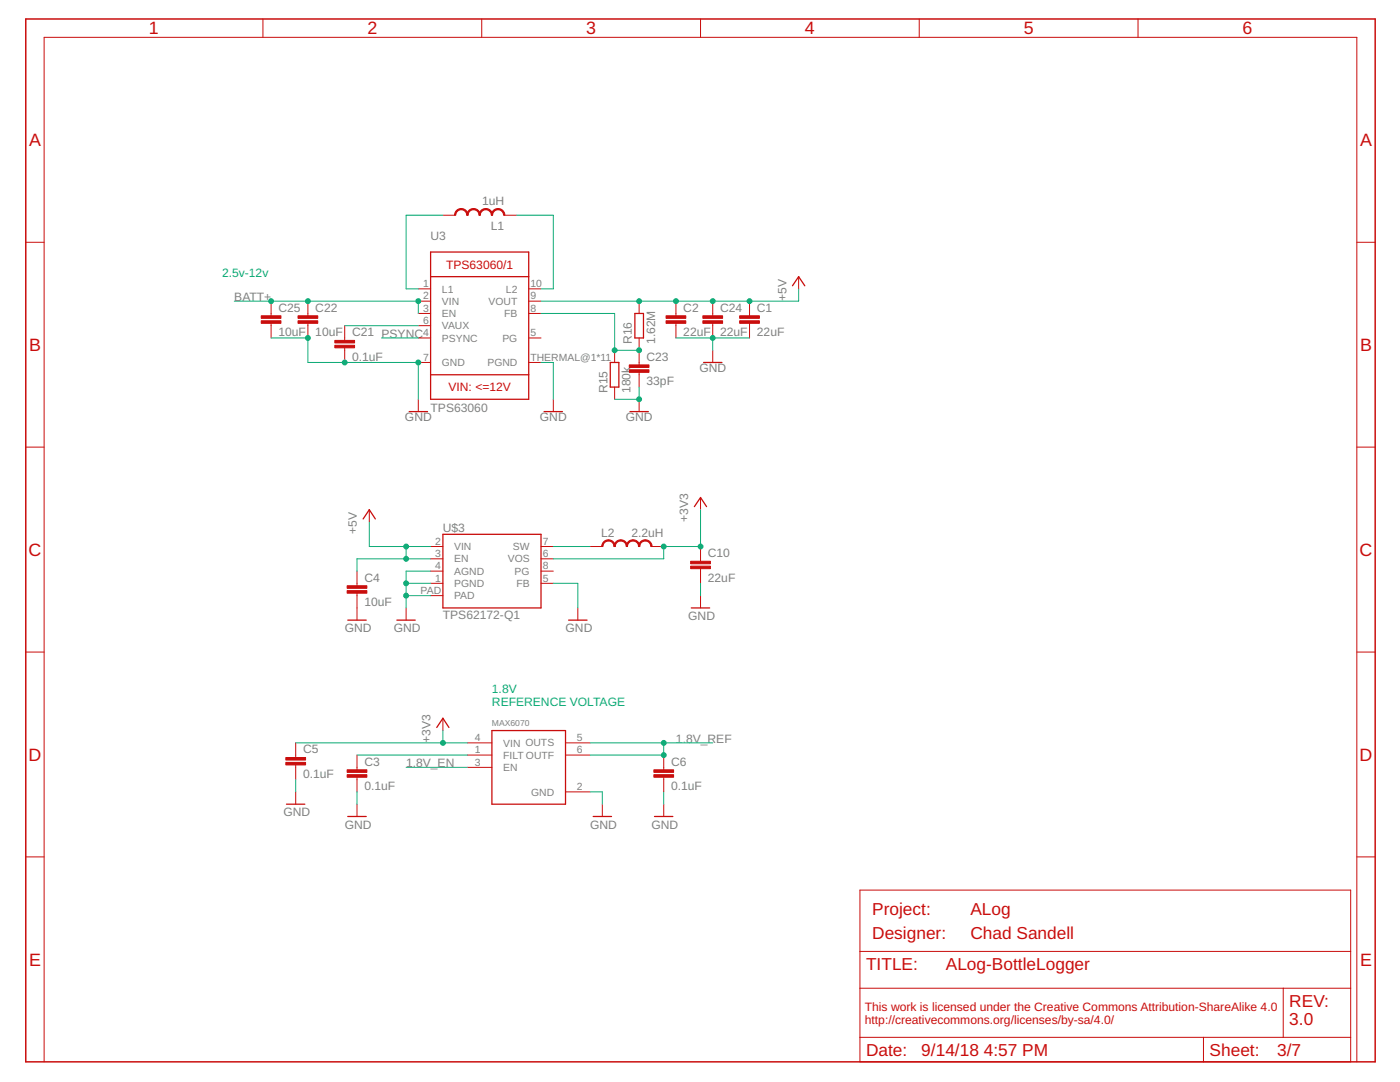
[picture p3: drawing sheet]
<svg xmlns="http://www.w3.org/2000/svg" width="279mm" height="216mm" viewBox="0 0 279 216" stroke-linecap="round" stroke-linejoin="round" font-family="sans-serif">
<g fill="#c90d0c" stroke="#c90d0c" stroke-width=".2">
<path d="M91.1 42l.5-.3 .5-.1v.2l-.3 .1a1.11 1.11 0 0 0-.8 1h-.3v-.1z" fill-rule="evenodd"/>
<path d="M92.1 41.6a1.34 1.34 0 0 1 1.3 1.3h-.2l-.4-.7-.7-.4z" fill-rule="evenodd"/>
<path d="M93.6 42l.5-.3 .4-.1v.2l-.8 .4-.3 .7h-.2v-.4z" fill-rule="evenodd"/>
<path d="M94.5 41.6a1.3 1.3 0 0 1 1.3 1.3h-.2v-.2a1.11 1.11 0 0 0-1.1-.9z" fill-rule="evenodd"/>
<path d="M96 42l.5-.3 .4-.1v.2l-.5 .2-.4 .4-.2 .5h-.2l.1-.4z" fill-rule="evenodd"/>
<path d="M96.9 41.6a1.3 1.3 0 0 1 1.4 1.3h-.2a1.16 1.16 0 0 0-1.2-1.1z" fill-rule="evenodd"/>
<path d="M98.4 42l.6-.3 .4-.1v.2l-.3 .1a1.11 1.11 0 0 0-.8 1h-.2v-.1z" fill-rule="evenodd"/>
<path d="M99.4 41.6a1.34 1.34 0 0 1 1.4 1.3h-.3l-.3-.7-.8-.4z" fill-rule="evenodd"/>
<path d="M120.5 108.1l.5-.3 .4-.1v.2l-.2 .1a1.06 1.06 0 0 0-.9 1.1h-.2v-.2z" fill-rule="evenodd"/>
<path d="M121.4 107.7a1.34 1.34 0 0 1 1.4 1.4h-.3v-.3a1.06 1.06 0 0 0-1.1-.9z" fill-rule="evenodd"/>
<path d="M122.9 108.1l.5-.3 .5-.1v.2l-.3 .1a1.07 1.07 0 0 0-.8 1.1h-.3v-.2z" fill-rule="evenodd"/>
<path d="M123.9 107.7a1.3 1.3 0 0 1 1.3 1.4h-.2l-.1-.3a1.06 1.06 0 0 0-1-.9z" fill-rule="evenodd"/>
<path d="M125.4 108.1l.5-.3 .4-.1v.2l-.3 .1a1.11 1.11 0 0 0-.8 1.1h-.2v-.2z" fill-rule="evenodd"/>
<path d="M126.3 107.7a1.3 1.3 0 0 1 1.4 1.4h-.3a1.08 1.08 0 0 0-1.1-1.2z" fill-rule="evenodd"/>
<path d="M127.8 108.1l.5-.3 .5-.1v.2l-.3 .1a1.06 1.06 0 0 0-.8 1.1h-.3v-.2z" fill-rule="evenodd"/>
<path d="M128.8 107.7a1.34 1.34 0 0 1 1.3 1.4h-.2l-.1-.3a1.06 1.06 0 0 0-1-.9z" fill-rule="evenodd"/>
</g>
<g fill="none" stroke="#c90d0c" stroke-width=".2">
<path d="M52.5 3.8v3.7M96.1 3.8v3.7M139.8 3.8v3.7M183.5 3.8v3.7M227.1 3.8v3.7M5.1 48.3h3.7M83.5 57.6h2.4M88.4 42.9h2.4M100.6 42.9h2.5M105.5 57.6h2.5M159.4 55.2v2.4M270.8 48.3h3.6"/>
<path d="M54.1 60.1v2.9M54.1 64.5v2.9M61.4 60.1v2.9M61.4 64.5v2.9M68.8 65v2.9M68.8 69.4v2.9M83.5 79.7v2.4M83.5 62.5h2.4M83.5 72.3h2.4M83.5 67.4h2.4M83.5 65h2.4M83.5 60.1h2.4"/>
<path d="M105.5 62.5h2.5M105.5 72.3h2.5M105.5 67.4h2.5M105.5 60.1h2.5M110.4 79.7v2.4M122.7 69.9v2.4M122.7 77.2v2.5M127.6 60.1v2.4M127.6 67.4v5.4M127.6 74.3v2.9M127.6 79.7v2.4M134.9 60.1v2.9"/>
<path d="M134.9 64.5v2.9M142.2 60.1v2.9M142.2 64.5v2.9M142.2 69.9v2.4M149.6 60.1v2.9M149.6 64.5v2.9M5.1 89.2h3.7M139.8 99.3v2.4M270.8 89.2h3.6M71.2 114v2.9M71.2 118.4v5.3M73.7 101.7v2.5"/>
<path d="M85.9 109.1h2.5M85.9 111.5h2.5M85.9 114h2.5M85.9 116.4h2.5M85.9 118.9h2.5M108 109.1h2.4M108 111.5h2.4M108 114h2.4M108 116.4h2.4M117.8 109.1h2.4M130 109.1h2.5M139.8 109.1v2.9"/>
<path d="M139.8 113.5v2.9M139.8 118.9v2.4M5.1 130.1h3.7M81 121.3v2.4M115.3 121.3v2.4M270.8 130.1h3.6M59 148.2v3M59 152.6v3M59 158v2.5M71.2 150.7v2.9M71.2 155.1v2.9M88.4 143.3v2.5"/>
<path d="M93.3 148.2h4.9M93.3 150.7h4.9M93.3 153.1h4.9M112.9 148.2h4.9M112.9 150.7h4.9M112.9 158h4.9M132.5 150.7v2.9M132.5 155.1v2.9M5.1 171h3.7M71.2 160.5v2.4M120.2 160.5v2.4M132.5 160.5v2.4"/>
<path d="M171.6 177.6h98v34.3h-98zM270.8 171h3.6M171.6 197.2h98M171.6 189.8h98M256.1 197.2v9.8M8.8 211.9v-204.4h262v204.4M171.6 207h98M240.2 207v4.9"/>
</g>
<g fill="#c90d0c" stroke="#c90d0c" stroke-width=".2">
<path d="M66.8 68.9h4v.5h-4z"/>
<path d="M66.8 67.9h4v.5h-4z"/>
<path d="M59.5 64h3.9v.5h-3.9z"/>
<path d="M59.5 63h3.9v.5h-3.9z"/>
<path d="M125.6 73.8h3.9v.5h-3.9z"/>
<path d="M125.6 72.8h3.9v.5h-3.9z"/>
<path d="M140.3 64h3.9v.5h-3.9z"/>
<path d="M140.3 63h3.9v.5h-3.9z"/>
<path d="M52.1 64h4v.5h-4z"/>
<path d="M52.1 63h4v.5h-4z"/>
<path d="M147.6 64h4v.5h-4z"/>
<path d="M147.6 63h4v.5h-4z"/>
<path d="M132.9 64h4v.5h-4z"/>
<path d="M132.9 63h4v.5h-4z"/>
<path d="M137.8 113h4v.5h-4z"/>
<path d="M137.8 112h4v.5h-4z"/>
<path d="M69.3 154.6h3.9v.5h-3.9z"/>
<path d="M69.3 153.6h3.9v.5h-3.9z"/>
<path d="M57 152.1h4v.5h-4z"/>
<path d="M57 151.2h4v.5h-4z"/>
<path d="M130.5 154.6h3.9v.5h-3.9z"/>
<path d="M130.5 153.6h3.9v.5h-3.9z"/>
<path d="M69.3 117.9h3.9v.5h-3.9z"/>
<path d="M69.3 116.9h3.9v.5h-3.9z"/>
</g>
<g fill="none" stroke="#c90d0c" stroke-width=".25">
<path d="M85.9 50.3h19.6v29.4h-19.6zM85.9 55.2h19.6M158.2 57l1.2-1.8 1.2 1.8M85.9 74.8h19.6M121.8 72.3h1.7v4.9h-1.7zM126.7 62.5h1.7v4.9h-1.7zM140.4 72.3h3.7M81.7 82.1h3.6M108.6 82.1h3.6M125.7 82.1h3.7M72.5 103.5l1.2-1.8 1.2 1.8M88.4 106.6h19.6v14.7h-19.6z"/>
<path d="M138.6 101.1l1.2-1.8 1.2 1.8M69.4 123.7h3.7M79.2 123.7h3.7M113.5 123.7h3.7M138 121.3h3.6M87.2 145.2l1.2-1.9 1.2 1.9M98.2 145.8h14.7v14.7h-14.7zM57.2 160.5h3.6M69.4 162.9h3.7M118.4 162.9h3.6M130.6 162.9h3.7"/>
</g>
<path d="M5.1 3.8h269.3v208.1h-269.3z" fill="none" stroke="#c90d0c" stroke-width=".3"/>
<g fill="none" stroke="#0dab76" stroke-width=".2">
<path d="M88.4 42.9h-7.4v14.7h2.5M103.1 42.9h7.3v14.7h-2.4M159.4 57.6v2.5h-51.4M46.8 60.1h36.7v2.4M54.1 67.4h7.3v4.9h22.1v7.4M68.8 65h14.7M76.1 67.4h7.4M108 72.3h2.4v7.4M108 62.5h14.7v7.4h4.9M127.6 77.2v2.5h-4.9M134.9 67.4h14.7M142.2 67.4v2.5"/>
<path d="M73.7 104.2v4.9h12.2M81 109.1v2.4M81 116.4h4.9M81 118.9h4.9M85.9 114h-4.9v7.3M85.9 111.5h-14.7v2.5M110.4 116.4h4.9v4.9M110.4 109.1h7.4M139.8 101.7v7.4h-7.3v2.4h-22.1M139.8 116.4v2.5M59 155.6v2.4M59 148.2h34.3"/>
<path d="M71.2 158v2.5M71.2 150.7h22.1M81 153.1h12.3M88.4 145.8v2.4M117.8 158h2.4v2.5M117.8 148.2h24.4M132.5 148.2v2.5h-14.7M132.5 158v2.5"/>
</g>
<g fill="#0dab76" stroke="#0dab76" stroke-width=".2">
<circle cx="68.8" cy="72.3" r=".49"/>
<circle cx="61.4" cy="67.4" r=".49"/>
<circle cx="83.5" cy="72.3" r=".49"/>
<circle cx="127.6" cy="79.7" r=".49"/>
<circle cx="142.2" cy="67.4" r=".49"/>
<circle cx="81" cy="116.4" r=".49"/>
<circle cx="81" cy="118.9" r=".49"/>
<circle cx="61.4" cy="60.1" r=".49"/>
<circle cx="54.1" cy="60.1" r=".49"/>
<circle cx="83.5" cy="60.1" r=".49"/>
<circle cx="122.7" cy="69.9" r=".49"/>
<circle cx="127.6" cy="69.9" r=".49"/>
<circle cx="139.8" cy="109.1" r=".49"/>
<circle cx="132.5" cy="109.1" r=".49"/>
<circle cx="88.4" cy="148.2" r=".49"/>
<circle cx="142.2" cy="60.1" r=".49"/>
<circle cx="127.6" cy="60.1" r=".49"/>
<circle cx="149.6" cy="60.1" r=".49"/>
<circle cx="134.9" cy="60.1" r=".49"/>
<circle cx="81" cy="109.1" r=".49"/>
<circle cx="81" cy="111.5" r=".49"/>
<circle cx="132.5" cy="150.7" r=".49"/>
<circle cx="132.5" cy="148.2" r=".49"/>
</g>
<g font-size="3.6" fill="#c90d0c">
<text x="29.7" y="6.9">1</text>
<text x="73.3" y="6.9">2</text>
<text x="117" y="6.9">3</text>
<text x="160.7" y="6.9">4</text>
<text x="204.3" y="6.9">5</text>
<text x="248" y="6.9">6</text>
<text x="5.8" y="29.1">A</text>
<text x="271.4" y="29.1">A</text>
<text x="5.8" y="70">B</text>
<text x="271.4" y="70">B</text>
<text x="5.7" y="110.9">C</text>
<text x="271.3" y="110.9">C</text>
<text x="5.7" y="151.8">D</text>
<text x="271.3" y="151.8">D</text>
<text x="5.8" y="192.7">E</text>
<text x="271.4" y="192.7">E</text>
</g>
<g font-size="3.5" fill="#c90d0c">
<text x="174.1" y="182.5">Project:</text>
<text x="193.7" y="182.5">ALog</text>
<text x="174.1" y="187.4">Designer:</text>
<text x="193.7" y="187.4">Chad Sandell</text>
<text x="172.8" y="193.5">TITLE:</text>
<text x="188.8" y="193.5">ALog-BottleLogger</text>
<text x="257.3" y="200.9">REV:</text>
<text x="257.3" y="204.5">3.0</text>
<text x="172.8" y="210.7">Date:</text>
<text x="183.9" y="210.7">9/14/18</text>
<text x="196.3" y="210.7">4:57 PM</text>
<text x="241.4" y="210.7">Sheet:</text>
<text x="254.9" y="210.7">3/7</text>
</g>
<g font-size="2.4" fill="#808080">
<text x="96.2" y="41">1uH</text>
<text x="85.9" y="47.9">U3</text>
<text x="97.9" y="45.9">L1</text>
<text x="46.8" y="60.1">BATT+</text>
<text x="55.6" y="62.2">C25</text>
<text x="62.9" y="62.2">C22</text>
<text x="136.4" y="62.2">C2</text>
<text x="143.7" y="62.2">C24</text>
<text x="151.1" y="62.2">C1</text>
<text x="156.9" y="60.1" transform="rotate(-90 156.9 60.1)">+5V</text>
<text x="55.6" y="67.1">10uF</text>
<text x="62.9" y="67.1">10uF</text>
<text x="70.3" y="72">0.1uF</text>
<text x="70.3" y="67.1">C21 PSYNC</text>
<text x="126.1" y="68.7" transform="rotate(-90 126.1 68.7)">R16</text>
<text x="129" y="72">C23</text>
<text x="130.7" y="68.7" transform="rotate(-90 130.7 68.7)">1.62M</text>
<text x="136.4" y="67.1">22uF</text>
<text x="143.7" y="67.1">22uF</text>
<text x="151.1" y="67.1">22uF</text>
<text x="129" y="76.9">33pF</text>
<text x="139.6" y="74.3">GND</text>
<text x="85.9" y="82.1">TPS63060</text>
<text x="121.2" y="78.5" transform="rotate(-90 121.2 78.5)">R15</text>
<text x="125.8" y="78.5" transform="rotate(-90 125.8 78.5)">180k</text>
<text x="80.8" y="84.1">GND</text>
<text x="107.8" y="84.1">GND</text>
<text x="124.9" y="84.1">GND</text>
<text x="71.2" y="106.6" transform="rotate(-90 71.2 106.6)">+5V</text>
<text x="88.4" y="106.1">U$3</text>
<text x="120" y="107.1">L2</text>
<text x="126" y="107.1">2.2uH</text>
<text x="137.3" y="104.2" transform="rotate(-90 137.3 104.2)">+3V3</text>
<text x="141.3" y="111.1">C10</text>
<text x="72.7" y="116">C4</text>
<text x="141.3" y="116">22uF</text>
<text x="72.7" y="120.9">10uF</text>
<text x="88.4" y="123.5">TPS62172-Q1</text>
<text x="137.3" y="123.7">GND</text>
<text x="68.8" y="126.2">GND</text>
<text x="78.6" y="126.2">GND</text>
<text x="112.9" y="126.2">GND</text>
<text x="85.9" y="148.2" transform="rotate(-90 85.9 148.2)">+3V3</text>
<text x="134.9" y="148.2">1.8V_REF</text>
<text x="60.5" y="155.2">0.1uF</text>
<text x="60.5" y="150.3">C5</text>
<text x="72.7" y="152.8">C3</text>
<text x="81" y="153.1">1.8V_EN</text>
<text x="133.9" y="152.8">C6</text>
<text x="72.7" y="157.7">0.1uF</text>
<text x="133.9" y="157.7">0.1uF</text>
<text x="56.6" y="162.9">GND</text>
<text x="68.8" y="165.4">GND</text>
<text x="117.8" y="165.4">GND</text>
<text x="130" y="165.4">GND</text>
</g>
<g font-size="2.4" fill="#c90d0c">
<text x="89" y="53.6">TPS63060/1</text>
<text x="89.5" y="78.1">VIN: &lt;=12V</text>
<text x="172.6" y="201.7">This work is licensed under the Creative Commons Attribution-ShareAlike 4.0</text>
<text x="172.6" y="204.3">http://creativecommons.org/licenses/by-sa/4.0/</text>
</g>
<g font-size="2.4" fill="#0dab76">
<text x="44.3" y="55.2">2.5v-12v</text>
<text x="98.2" y="138.3">1.8V</text>
<text x="98.2" y="140.9">REFERENCE VOLTAGE</text>
</g>
<g font-size="2.1" fill="#808080">
<text x="84.4" y="57.3">1</text>
<text x="84.4" y="59.7">2</text>
<text x="88.2" y="58.4">L1</text>
<text x="101" y="58.4">L2</text>
<text x="105.9" y="57.3">10</text>
<text x="105.9" y="59.7">9</text>
<text x="84.4" y="62.2">3</text>
<text x="84.4" y="64.6">6</text>
<text x="88.2" y="63.3">EN</text>
<text x="88.2" y="65.7">VAUX</text>
<text x="88.2" y="60.8">VIN</text>
<text x="97.5" y="60.8">VOUT</text>
<text x="100.6" y="63.3">FB</text>
<text x="105.9" y="62.2">8</text>
<text x="84.4" y="72">7</text>
<text x="84.4" y="67.1">4</text>
<text x="88.2" y="68.2">PSYNC</text>
<text x="100.3" y="68.2">PG</text>
<text x="105.9" y="67.1">5</text>
<text x="105.9" y="72">THERMAL@1*11</text>
<text x="88.2" y="73.1">GND</text>
<text x="97.3" y="73.1">PGND</text>
<text x="86.9" y="108.7">2</text>
<text x="86.9" y="111.2">3</text>
<text x="86.9" y="113.6">4</text>
<text x="90.6" y="109.8">VIN</text>
<text x="90.6" y="112.2">EN</text>
<text x="101.3" y="112.2">VOS</text>
<text x="102.4" y="109.8">SW</text>
<text x="108.3" y="108.7">7</text>
<text x="108.3" y="111.2">6</text>
<text x="108.3" y="113.6">8</text>
<text x="83.9" y="118.5">PAD</text>
<text x="86.9" y="116.1">1</text>
<text x="90.6" y="114.7">AGND</text>
<text x="90.6" y="117.1">PGND</text>
<text x="90.6" y="119.6">PAD</text>
<text x="102.7" y="114.7">PG</text>
<text x="103.1" y="117.1">FB</text>
<text x="108.3" y="116.1">5</text>
<text x="94.8" y="147.9">4</text>
<text x="100.4" y="149">VIN OUTS</text>
<text x="115.1" y="147.9">5</text>
<text x="94.8" y="150.3">1</text>
<text x="94.8" y="152.8">3</text>
<text x="100.4" y="151.4">FILT OUTF</text>
<text x="100.4" y="153.9">EN</text>
<text x="115.1" y="150.3">6</text>
<text x="106" y="158.7">GND</text>
<text x="115.1" y="157.7">2</text>
</g>
<text font-size="1.7" fill="#808080" x="98.2" y="144.8">MAX6070</text>
</svg>
